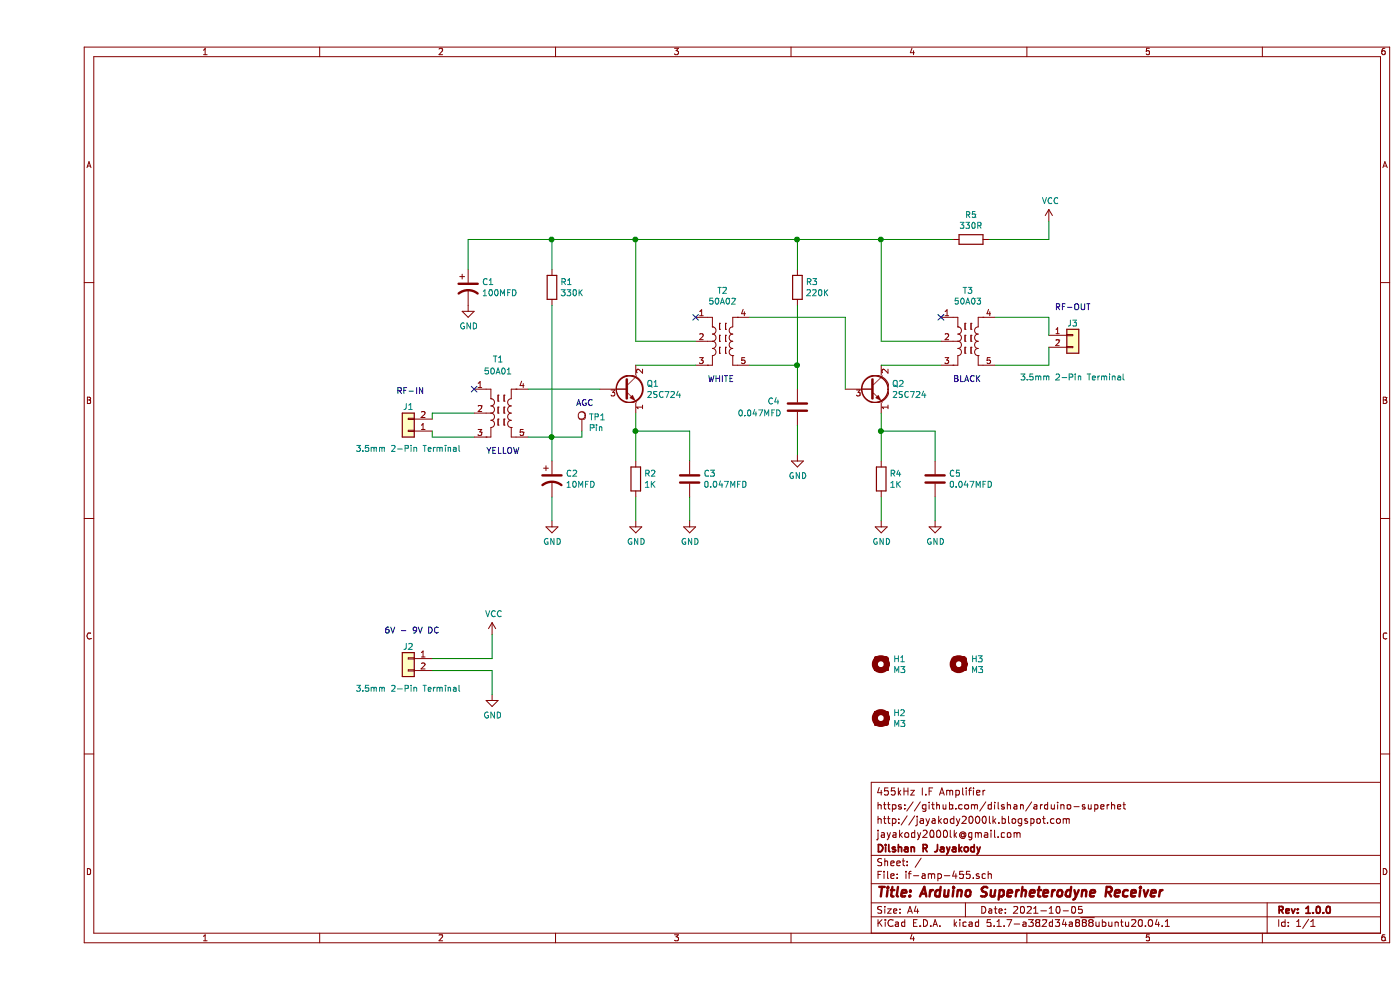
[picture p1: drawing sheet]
EESchema Schematic File Version 4
EELAYER 30 0
EELAYER END
$Descr A4 11693 8268
encoding utf-8
Sheet 1 1
Title "Arduino Superheterodyne Receiver"
Date "2021-10-05"
Rev "1.0.0"
Comp "Dilshan R Jayakody"
Comment1 "jayakody2000lk@gmail.com"
Comment2 "http://jayakody2000lk.blogspot.com"
Comment3 "https://github.com/dilshan/arduino-superhet"
Comment4 "455kHz I.F Amplifier"
$EndDescr
$Comp
L if-amp-455:RF-IF-TRANSFORMER T1
U 1 1
P 3850 3450
F 0 "T1" H 3850 3900 50  0000 C CNN
F 1 "50A01" H 3850 3800 50  0000 C CNN
F 2 "if-amp-455:5-pin-if-transformer" H 3850 3450 50  0001 C CNN
F 3 "" H 3850 3450 50  0001 C CNN
	1    3850 3450
	1    0    0    -1  
$EndComp
NoConn ~ 3650 3250
Wire Wire Line
	3300 3450 3650 3450
Wire Wire Line
	3300 3650 3650 3650
$Comp
L Device:R R1
U 1 1
P 4300 2400
F 0 "R1" H 4370 2446 50  0000 L CNN
F 1 "330K" H 4370 2355 50  0000 L CNN
F 2 "Resistor_THT:R_Axial_DIN0207_L6.3mm_D2.5mm_P10.16mm_Horizontal" V 4230 2400 50  0001 C CNN
F 3 "~" H 4300 2400 50  0001 C CNN
	1    4300 2400
	1    0    0    -1  
$EndComp
Wire Wire Line
	4100 3650 4300 3650
$Comp
L Device:CP1 C2
U 1 1
P 4300 4000
F 0 "C2" H 4415 4046 50  0000 L CNN
F 1 "10MFD" H 4415 3955 50  0000 L CNN
F 2 "Capacitor_THT:CP_Radial_D5.0mm_P2.50mm" H 4300 4000 50  0001 C CNN
F 3 "~" H 4300 4000 50  0001 C CNN
	1    4300 4000
	1    0    0    -1  
$EndComp
Wire Wire Line
	4300 3650 4300 3850
Connection ~ 4300 3650
$Comp
L power:GND #PWR04
U 1 1
P 4300 4350
F 0 "#PWR04" H 4300 4100 50  0001 C CNN
F 1 "GND" H 4305 4177 50  0000 C CNN
F 2 "" H 4300 4350 50  0001 C CNN
F 3 "" H 4300 4350 50  0001 C CNN
	1    4300 4350
	1    0    0    -1  
$EndComp
Wire Wire Line
	4300 4150 4300 4350
Wire Wire Line
	4100 3250 4700 3250
$Comp
L Device:R R2
U 1 1
P 5000 4000
F 0 "R2" H 5070 4046 50  0000 L CNN
F 1 "1K" H 5070 3955 50  0000 L CNN
F 2 "Resistor_THT:R_Axial_DIN0207_L6.3mm_D2.5mm_P10.16mm_Horizontal" V 4930 4000 50  0001 C CNN
F 3 "~" H 5000 4000 50  0001 C CNN
	1    5000 4000
	1    0    0    -1  
$EndComp
$Comp
L Device:C C3
U 1 1
P 5450 4000
F 0 "C3" H 5565 4046 50  0000 L CNN
F 1 "0.047MFD" H 5565 3955 50  0000 L CNN
F 2 "Capacitor_THT:C_Disc_D7.0mm_W2.5mm_P5.00mm" H 5488 3850 50  0001 C CNN
F 3 "~" H 5450 4000 50  0001 C CNN
	1    5450 4000
	1    0    0    -1  
$EndComp
Wire Wire Line
	5000 3450 5000 3600
Wire Wire Line
	5000 3600 5450 3600
Connection ~ 5000 3600
$Comp
L power:GND #PWR05
U 1 1
P 5000 4350
F 0 "#PWR05" H 5000 4100 50  0001 C CNN
F 1 "GND" H 5005 4177 50  0000 C CNN
F 2 "" H 5000 4350 50  0001 C CNN
F 3 "" H 5000 4350 50  0001 C CNN
	1    5000 4350
	1    0    0    -1  
$EndComp
$Comp
L power:GND #PWR06
U 1 1
P 5450 4350
F 0 "#PWR06" H 5450 4100 50  0001 C CNN
F 1 "GND" H 5455 4177 50  0000 C CNN
F 2 "" H 5450 4350 50  0001 C CNN
F 3 "" H 5450 4350 50  0001 C CNN
	1    5450 4350
	1    0    0    -1  
$EndComp
Wire Wire Line
	5000 3600 5000 3850
Wire Wire Line
	5450 3600 5450 3850
Wire Wire Line
	5450 4150 5450 4350
Wire Wire Line
	5000 4150 5000 4350
$Comp
L if-amp-455:RF-IF-TRANSFORMER T2
U 1 1
P 5700 2850
F 0 "T2" H 5725 3275 50  0000 C CNN
F 1 "50A02" H 5725 3184 50  0000 C CNN
F 2 "if-amp-455:5-pin-if-transformer" H 5700 2850 50  0001 C CNN
F 3 "" H 5700 2850 50  0001 C CNN
	1    5700 2850
	1    0    0    -1  
$EndComp
Wire Wire Line
	5500 3050 5000 3050
Wire Wire Line
	5500 2850 5000 2850
NoConn ~ 5500 2650
$Comp
L Device:R R3
U 1 1
P 6350 2400
F 0 "R3" H 6420 2446 50  0000 L CNN
F 1 "220K" H 6420 2355 50  0000 L CNN
F 2 "Resistor_THT:R_Axial_DIN0207_L6.3mm_D2.5mm_P10.16mm_Horizontal" V 6280 2400 50  0001 C CNN
F 3 "~" H 6350 2400 50  0001 C CNN
	1    6350 2400
	1    0    0    -1  
$EndComp
Wire Wire Line
	5950 3050 6350 3050
Wire Wire Line
	6350 3050 6350 2550
$Comp
L Device:C C4
U 1 1
P 6350 3400
F 0 "C4" H 6100 3450 50  0000 L CNN
F 1 "0.047MFD" H 5850 3350 50  0000 L CNN
F 2 "Capacitor_THT:C_Disc_D7.0mm_W2.5mm_P5.00mm" H 6388 3250 50  0001 C CNN
F 3 "~" H 6350 3400 50  0001 C CNN
	1    6350 3400
	1    0    0    -1  
$EndComp
$Comp
L power:GND #PWR07
U 1 1
P 6350 3800
F 0 "#PWR07" H 6350 3550 50  0001 C CNN
F 1 "GND" H 6355 3627 50  0000 C CNN
F 2 "" H 6350 3800 50  0001 C CNN
F 3 "" H 6350 3800 50  0001 C CNN
	1    6350 3800
	1    0    0    -1  
$EndComp
Wire Wire Line
	6350 3050 6350 3250
Connection ~ 6350 3050
Wire Wire Line
	6350 3550 6350 3800
Wire Wire Line
	6750 3250 6750 2650
Wire Wire Line
	5950 2650 6750 2650
Wire Wire Line
	6350 2250 6350 2000
Wire Wire Line
	6350 2000 5000 2000
$Comp
L Device:R R4
U 1 1
P 7050 4000
F 0 "R4" H 7120 4046 50  0000 L CNN
F 1 "1K" H 7120 3955 50  0000 L CNN
F 2 "Resistor_THT:R_Axial_DIN0207_L6.3mm_D2.5mm_P10.16mm_Horizontal" V 6980 4000 50  0001 C CNN
F 3 "~" H 7050 4000 50  0001 C CNN
	1    7050 4000
	1    0    0    -1  
$EndComp
$Comp
L Device:C C5
U 1 1
P 7500 4000
F 0 "C5" H 7615 4046 50  0000 L CNN
F 1 "0.047MFD" H 7615 3955 50  0000 L CNN
F 2 "Capacitor_THT:C_Disc_D7.0mm_W2.5mm_P5.00mm" H 7538 3850 50  0001 C CNN
F 3 "~" H 7500 4000 50  0001 C CNN
	1    7500 4000
	1    0    0    -1  
$EndComp
Wire Wire Line
	7050 3450 7050 3600
Wire Wire Line
	7050 3600 7500 3600
Connection ~ 7050 3600
$Comp
L power:GND #PWR08
U 1 1
P 7050 4350
F 0 "#PWR08" H 7050 4100 50  0001 C CNN
F 1 "GND" H 7055 4177 50  0000 C CNN
F 2 "" H 7050 4350 50  0001 C CNN
F 3 "" H 7050 4350 50  0001 C CNN
	1    7050 4350
	1    0    0    -1  
$EndComp
$Comp
L power:GND #PWR09
U 1 1
P 7500 4350
F 0 "#PWR09" H 7500 4100 50  0001 C CNN
F 1 "GND" H 7505 4177 50  0000 C CNN
F 2 "" H 7500 4350 50  0001 C CNN
F 3 "" H 7500 4350 50  0001 C CNN
	1    7500 4350
	1    0    0    -1  
$EndComp
Wire Wire Line
	7050 3600 7050 3850
Wire Wire Line
	7500 3600 7500 3850
Wire Wire Line
	7500 4150 7500 4350
Wire Wire Line
	7050 4150 7050 4350
$Comp
L if-amp-455:RF-IF-TRANSFORMER T3
U 1 1
P 7750 2850
F 0 "T3" H 7775 3275 50  0000 C CNN
F 1 "50A03" H 7775 3184 50  0000 C CNN
F 2 "if-amp-455:5-pin-if-transformer" H 7750 2850 50  0001 C CNN
F 3 "" H 7750 2850 50  0001 C CNN
	1    7750 2850
	1    0    0    -1  
$EndComp
Wire Wire Line
	7550 3050 7050 3050
Wire Wire Line
	7550 2850 7050 2850
Wire Wire Line
	7050 2850 7050 2000
Wire Wire Line
	7050 2000 6350 2000
Connection ~ 6350 2000
NoConn ~ 7550 2650
Wire Wire Line
	8450 3050 8000 3050
Wire Wire Line
	5000 2000 5000 2850
Connection ~ 5000 2000
Wire Wire Line
	4300 2550 4300 3650
Wire Wire Line
	4300 2000 4300 2250
$Comp
L Device:CP1 C1
U 1 1
P 3600 2400
F 0 "C1" H 3715 2446 50  0000 L CNN
F 1 "100MFD" H 3715 2355 50  0000 L CNN
F 2 "Capacitor_THT:CP_Radial_D8.0mm_P3.80mm" H 3600 2400 50  0001 C CNN
F 3 "~" H 3600 2400 50  0001 C CNN
	1    3600 2400
	1    0    0    -1  
$EndComp
$Comp
L power:GND #PWR01
U 1 1
P 3600 2550
F 0 "#PWR01" H 3600 2300 50  0001 C CNN
F 1 "GND" H 3605 2377 50  0000 C CNN
F 2 "" H 3600 2550 50  0001 C CNN
F 3 "" H 3600 2550 50  0001 C CNN
	1    3600 2550
	1    0    0    -1  
$EndComp
Wire Wire Line
	3600 2000 3600 2250
Wire Wire Line
	3600 2000 4300 2000
Connection ~ 4300 2000
Wire Wire Line
	4300 2000 5000 2000
Wire Wire Line
	8000 2650 8450 2650
$Comp
L Device:R R5
U 1 1
P 7800 2000
F 0 "R5" V 7593 2000 50  0000 C CNN
F 1 "330R" V 7684 2000 50  0000 C CNN
F 2 "Resistor_THT:R_Axial_DIN0207_L6.3mm_D2.5mm_P10.16mm_Horizontal" V 7730 2000 50  0001 C CNN
F 3 "~" H 7800 2000 50  0001 C CNN
	1    7800 2000
	0    1    1    0   
$EndComp
Wire Wire Line
	7650 2000 7050 2000
Connection ~ 7050 2000
Wire Wire Line
	8450 2000 7950 2000
Text Notes 3750 3800 0    50   ~ 0
YELLOW
Text Notes 5600 3200 0    50   ~ 0
WHITE
Text Notes 7650 3200 0    50   ~ 0
BLACK
$Comp
L Connector_Generic:Conn_01x02 J1
U 1 1
P 3100 3600
F 0 "J1" H 3100 3400 50  0000 C CNN
F 1 "3.5mm 2-Pin Terminal" H 3100 3750 50  0000 C CNN
F 2 "Connector_Phoenix_MC:PhoenixContact_MCV_1,5_2-G-3.5_1x02_P3.50mm_Vertical" H 3100 3600 50  0001 C CNN
F 3 "~" H 3100 3600 50  0001 C CNN
	1    3100 3600
	-1   0    0    1   
$EndComp
Wire Wire Line
	3300 3500 3300 3450
Wire Wire Line
	3300 3600 3300 3650
$Comp
L Connector_Generic:Conn_01x02 J3
U 1 1
P 8650 2800
F 0 "J3" H 8650 2900 50  0000 C CNN
F 1 "3.5mm 2-Pin Terminal" H 8650 2450 50  0000 C CNN
F 2 "Connector_Phoenix_MC:PhoenixContact_MCV_1,5_2-G-3.5_1x02_P3.50mm_Vertical" H 8650 2800 50  0001 C CNN
F 3 "~" H 8650 2800 50  0001 C CNN
	1    8650 2800
	1    0    0    -1  
$EndComp
Wire Wire Line
	8450 2650 8450 2800
Wire Wire Line
	8450 2900 8450 3050
$Comp
L Connector:TestPoint TP1
U 1 1
P 4550 3600
F 0 "TP1" H 4608 3718 50  0000 L CNN
F 1 "Pin" H 4608 3627 50  0000 L CNN
F 2 "TestPoint:TestPoint_Loop_D1.80mm_Drill1.0mm_Beaded" H 4750 3600 50  0001 C CNN
F 3 "~" H 4750 3600 50  0001 C CNN
	1    4550 3600
	1    0    0    -1  
$EndComp
Wire Wire Line
	4300 3650 4550 3650
Wire Wire Line
	4550 3650 4550 3600
Text Notes 4500 3400 0    50   ~ 0
AGC
$Comp
L power:VCC #PWR010
U 1 1
P 8450 1850
F 0 "#PWR010" H 8450 1700 50  0001 C CNN
F 1 "VCC" H 8465 2023 50  0000 C CNN
F 2 "" H 8450 1850 50  0001 C CNN
F 3 "" H 8450 1850 50  0001 C CNN
	1    8450 1850
	1    0    0    -1  
$EndComp
Wire Wire Line
	8450 1850 8450 2000
$Comp
L power:GND #PWR03
U 1 1
P 3800 5800
F 0 "#PWR03" H 3800 5550 50  0001 C CNN
F 1 "GND" H 3805 5627 50  0000 C CNN
F 2 "" H 3800 5800 50  0001 C CNN
F 3 "" H 3800 5800 50  0001 C CNN
	1    3800 5800
	1    0    0    -1  
$EndComp
$Comp
L Connector_Generic:Conn_01x02 J2
U 1 1
P 3100 5500
F 0 "J2" H 3100 5600 50  0000 C CNN
F 1 "3.5mm 2-Pin Terminal" H 3100 5250 50  0000 C CNN
F 2 "Connector_Phoenix_MC:PhoenixContact_MCV_1,5_2-G-3.5_1x02_P3.50mm_Vertical" H 3100 5500 50  0001 C CNN
F 3 "~" H 3100 5500 50  0001 C CNN
	1    3100 5500
	-1   0    0    -1  
$EndComp
$Comp
L power:VCC #PWR02
U 1 1
P 3800 5300
F 0 "#PWR02" H 3800 5150 50  0001 C CNN
F 1 "VCC" H 3815 5473 50  0000 C CNN
F 2 "" H 3800 5300 50  0001 C CNN
F 3 "" H 3800 5300 50  0001 C CNN
	1    3800 5300
	1    0    0    -1  
$EndComp
Wire Wire Line
	3300 5500 3800 5500
Wire Wire Line
	3800 5500 3800 5300
Wire Wire Line
	3300 5600 3800 5600
Wire Wire Line
	3800 5600 3800 5800
$Comp
L Device:Q_NPN_ECB Q1
U 1 1
P 4900 3250
F 0 "Q1" H 5090 3296 50  0000 L CNN
F 1 "2SC724" H 5090 3205 50  0000 L CNN
F 2 "Package_TO_SOT_THT:TO-92L_Inline_Wide" H 5100 3350 50  0001 C CNN
F 3 "~" H 4900 3250 50  0001 C CNN
	1    4900 3250
	1    0    0    -1  
$EndComp
$Comp
L Device:Q_NPN_ECB Q2
U 1 1
P 6950 3250
F 0 "Q2" H 7140 3296 50  0000 L CNN
F 1 "2SC724" H 7140 3205 50  0000 L CNN
F 2 "Package_TO_SOT_THT:TO-92L_Inline_Wide" H 7150 3350 50  0001 C CNN
F 3 "~" H 6950 3250 50  0001 C CNN
	1    6950 3250
	1    0    0    -1  
$EndComp
Text Notes 2900 5300 0    50   ~ 0
6V - 9V DC
Text Notes 3000 3300 0    50   ~ 0
RF-IN
Text Notes 8500 2600 0    50   ~ 0
RF-OUT
$Comp
L Mechanical:MountingHole H1
U 1 1
P 7050 5550
F 0 "H1" H 7150 5596 50  0000 L CNN
F 1 "M3" H 7150 5505 50  0000 L CNN
F 2 "MountingHole:MountingHole_3.2mm_M3" H 7050 5550 50  0001 C CNN
F 3 "~" H 7050 5550 50  0001 C CNN
	1    7050 5550
	1    0    0    -1  
$EndComp
$Comp
L Mechanical:MountingHole H3
U 1 1
P 7700 5550
F 0 "H3" H 7800 5596 50  0000 L CNN
F 1 "M3" H 7800 5505 50  0000 L CNN
F 2 "MountingHole:MountingHole_3.2mm_M3" H 7700 5550 50  0001 C CNN
F 3 "~" H 7700 5550 50  0001 C CNN
	1    7700 5550
	1    0    0    -1  
$EndComp
$Comp
L Mechanical:MountingHole H2
U 1 1
P 7050 6000
F 0 "H2" H 7150 6046 50  0000 L CNN
F 1 "M3" H 7150 5955 50  0000 L CNN
F 2 "MountingHole:MountingHole_3.2mm_M3" H 7050 6000 50  0001 C CNN
F 3 "~" H 7050 6000 50  0001 C CNN
	1    7050 6000
	1    0    0    -1  
$EndComp
$EndSCHEMATC
